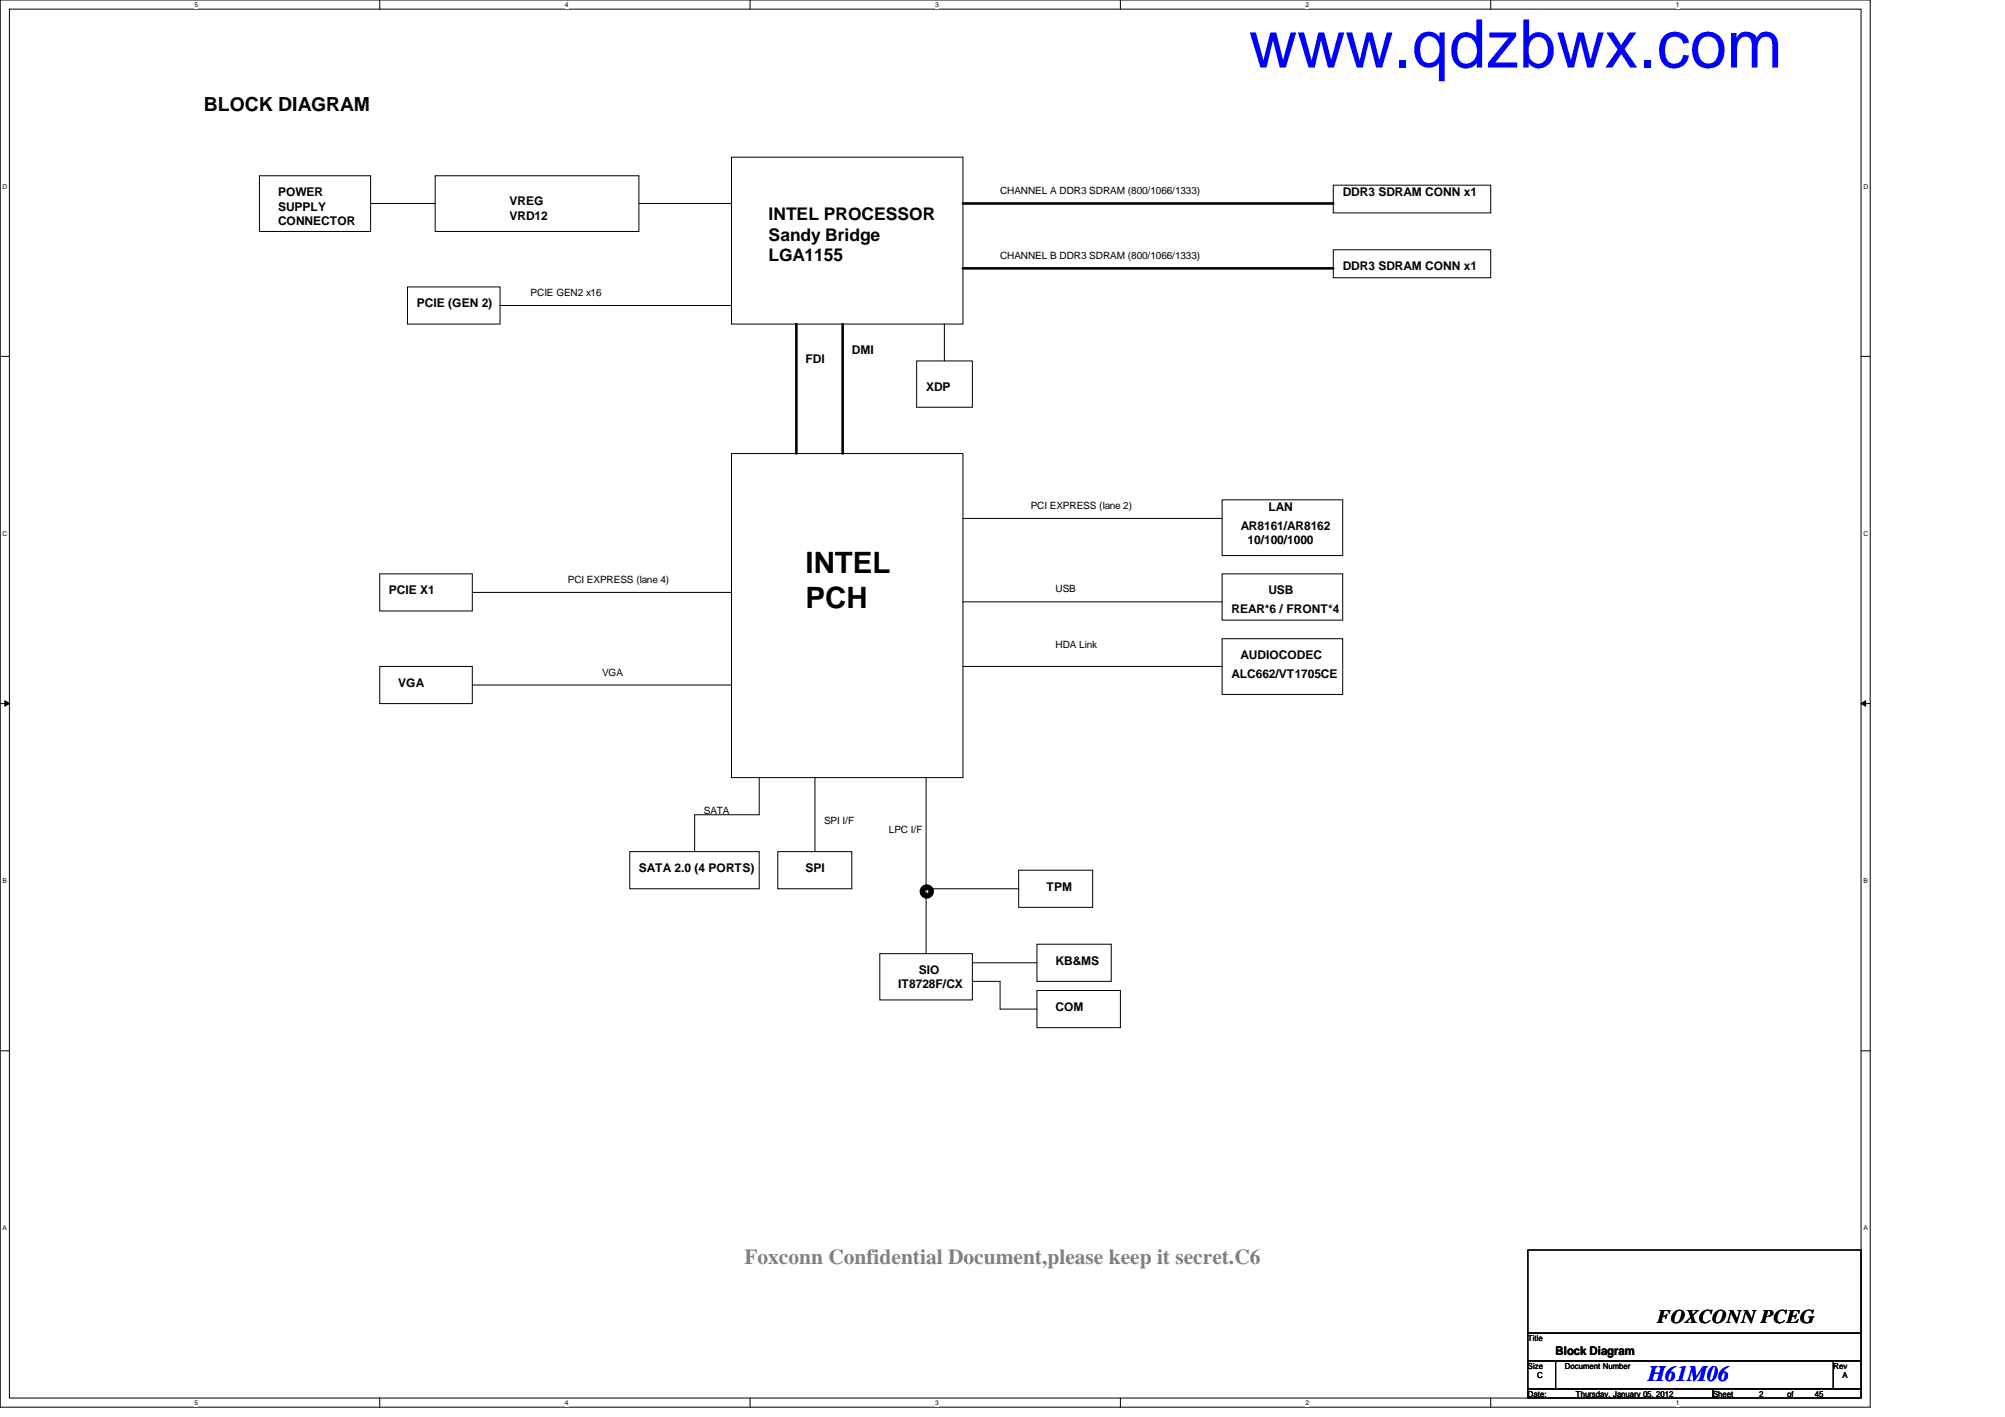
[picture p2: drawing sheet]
<svg xmlns="http://www.w3.org/2000/svg" width="297mm" height="210mm" viewBox="0 0 297 210" stroke-linecap="round" stroke-linejoin="round" font-family="sans-serif">
<path d="M0 0h277.1v208.4h-277.1zM1.4 1.4h274.3v205.7h-274.3z" fill="none" stroke="#000" stroke-width=".15"/>
<g fill="#fff">
<path d="M28.8 .1h.6v1.1h-.6z"/>
<path d="M28.8 207.2h.6v1.1h-.6z"/>
</g>
<path d="M56.3 0v1.4M56.3 207.1v1.3" fill="none" stroke="#000" stroke-width=".15"/>
<g fill="#fff">
<path d="M83.7 .1h.5v1.1h-.5z"/>
<path d="M83.7 207.2h.5v1.1h-.5z"/>
</g>
<path d="M111.1 0v1.4M111.1 207.1v1.3" fill="none" stroke="#000" stroke-width=".15"/>
<g fill="#fff">
<path d="M138.6 .1h.5v1.1h-.5z"/>
<path d="M138.6 207.2h.5v1.1h-.5z"/>
</g>
<path d="M166 0v1.4M166 207.1v1.3" fill="none" stroke="#000" stroke-width=".15"/>
<g fill="#fff">
<path d="M193.4 .1h.6v1.1h-.6z"/>
<path d="M193.4 207.2h.6v1.1h-.6z"/>
</g>
<path d="M220.8 0v1.4M220.8 207.1v1.3" fill="none" stroke="#000" stroke-width=".15"/>
<g fill="#fff">
<path d="M248.3 .1h.5v1.1h-.5z"/>
<path d="M248.3 207.2h.5v1.1h-.5z"/>
<path d="M.4 27.1h.7v1.1h-.7z"/>
<path d="M276.1 27.1h.7v1.1h-.7z"/>
<path d="M.4 78.5h.7v1.1h-.7z"/>
<path d="M276.1 78.5h.7v1.1h-.7z"/>
</g>
<path d="M0 52.8h1.4M275.7 52.8h1.4" fill="none" stroke="#000" stroke-width=".15"/>
<g fill="#fff">
<path d="M.4 129.9h.6v1.1h-.6z"/>
<path d="M276.1 129.9h.6v1.1h-.6z"/>
</g>
<path d="M0 104.2h1.4M.7 103.8l.7 .4-.7 .4zM275.7 104.2h1.4M275.7 104.2l.7-.4v.8z" fill="none" stroke="#000" stroke-width=".15"/>
<path d="M.7 103.8l.7 .4-.7 .4zM275.7 104.2l.7-.4v.8z" fill="#000"/>
<g fill="#fff">
<path d="M.4 181.4h.6v1.1h-.6z"/>
<path d="M276.1 181.4h.6v1.1h-.6z"/>
</g>
<g fill="none" stroke="#000" stroke-width=".15">
<path d="M38.4 26h16.5v8.3h-16.5zM54.9 30.1h9.6M64.5 26h30.2v8.3h-30.2zM94.7 30.1h13.7M108.4 23.3h34.3v24.7h-34.3zM197.5 27.4h23.3v4.1h-23.3zM197.5 37h23.3v4.1h-23.3zM60.4 42.5h13.7v5.5h-13.7zM74.1 45.3h34.3M135.8 53.5h8.3v6.8h-8.3zM139.9 48v5.5M108.4 67.2h34.3v48h-34.3z"/>
<path d="M142.7 76.8h38.4M181.1 74h17.8v8.3h-17.8zM56.3 98.7h13.7v5.5h-13.7zM56.3 85h13.7v5.5h-13.7zM70 87.8h38.4M142.7 89.2h38.4M142.7 98.7h38.4M181.1 85h17.8v6.9h-17.8zM181.1 94.6h17.8v8.3h-17.8zM70 101.5h38.4M112.5 115.2v5.5h-9.6v5.5M120.7 115.2v11"/>
<path d="M137.2 115.2v26.1M93.3 126.2h19.2v5.5h-19.2zM115.2 126.2h11v5.5h-11zM137.2 131.7h13.7M150.9 128.9h11v5.5h-11zM153.6 139.9h11v5.5h-11zM0 155.7h1.4M130.3 141.3h13.8v6.8h-13.8zM144.1 142.6h9.5M144.1 145.4h4.1v4.1h5.4M153.6 146.7h12.4v5.5h-12.4zM275.7 155.7h1.4"/>
<path d="M226.4 185.2h49.3v12.3h-49.3zM226.4 197.5h49.3v4.1h-49.3zM226.4 201.6h4.1v4.1h-4.1zM226.4 205.7h27.4v1.4h-27.4zM230.5 201.6h41.1v4.1h-41.1zM253.8 205.7h21.9v1.4h-21.9zM271.6 201.6h4.1v4.1h-4.1z"/>
</g>
<path d="M142.7 30.1h54.8M142.7 39.8h54.8M118 48v19.2M124.8 48v19.2" fill="none" stroke="#000" stroke-width=".38"/>
<circle cx="137.3" cy="132.1" r=".66" fill="none" stroke="#000" stroke-width=".8"/>
<text font-size="9.9" fill="#00f" x="185" y="10">www.qdzbwx.com</text>
<g font-size="4.4">
<text x="119.3" y="84.9">INTEL</text>
<text x="119.3" y="90">PCH</text>
</g>
<text font-size="3.3" fill="#00f" x="244.2" y="204.5">H61M06</text>
<text font-size="3.2" fill="#808080" x="110.3" y="187.3">Foxconn Confidential Document,please keep it secret.C6</text>
<g font-size="2.9">
<text x="30.2" y="16.4">BLOCK DIAGRAM</text>
<text x="245.5" y="196">FOXCONN PCEG</text>
</g>
<g font-size="2.6">
<text x="113.9" y="32.6">INTEL PROCESSOR</text>
<text x="113.9" y="35.6">Sandy Bridge</text>
<text x="113.9" y="38.7">LGA1155</text>
</g>
<g font-size="1.8">
<text x="41.2" y="29.1">POWER</text>
<text x="198.9" y="29.1">DDR3 SDRAM CONN x1</text>
<text x="41.2" y="31.2">SUPPLY</text>
<text x="41.2" y="33.3">CONNECTOR</text>
<text x="75.5" y="30.4">VREG</text>
<text x="75.5" y="32.6">VRD12</text>
<text x="198.9" y="40">DDR3 SDRAM CONN x1</text>
<text x="61.8" y="45.5">PCIE (GEN 2)</text>
<text x="119.3" y="53.8">FDI</text>
<text x="126.2" y="52.4">DMI</text>
<text x="137.2" y="57.9">XDP</text>
<text x="187.9" y="75.7">LAN</text>
<text x="183.8" y="78.4">AR8161/AR8162</text>
<text x="184.8" y="80.6">10/100/1000</text>
<text x="57.6" y="88.1">PCIE X1</text>
<text x="187.9" y="88.1">USB</text>
<text x="182.4" y="90.8">REAR*6 / FRONT*4</text>
<text x="59" y="101.8">VGA</text>
<text x="182.5" y="100.4">ALC662/VT1705CE</text>
<text x="183.8" y="97.7">AUDIOCODEC</text>
<text x="94.7" y="129.2">SATA 2.0 (4 PORTS)</text>
<text x="119.3" y="129.2">SPI</text>
<text x="155" y="132">TPM</text>
<text x="156.4" y="142.9">KB&amp;MS</text>
<text x="133.1" y="146.4">IT8728F/CX</text>
<text x="136.1" y="144.3">SIO</text>
<text x="156.4" y="149.8">COM</text>
<text x="230.5" y="200.8">Block Diagram</text>
</g>
<g font-size="1.5">
<text x="148.2" y="28.8">CHANNEL A DDR3 SDRAM (800/1066/1333)</text>
<text x="148.2" y="38.4">CHANNEL B DDR3 SDRAM (800/1066/1333)</text>
<text x="78.6" y="43.9">PCIE GEN2 x16</text>
<text x="152.7" y="75.4">PCI EXPRESS (lane 2)</text>
<text x="84.1" y="86.4">PCI EXPRESS (lane 4)</text>
<text x="156.4" y="87.8">USB</text>
<text x="156.4" y="96">HDA Link</text>
<text x="89.2" y="100.1">VGA</text>
<text x="104.3" y="120.6">SATA</text>
<text x="122.1" y="122">SPI I/F</text>
<text x="131.7" y="123.4">LPC I/F</text>
</g>
<g font-size="1.2">
<text x="226.4" y="198.6">Title</text>
<text x="226.4" y="202.7">Size</text>
<text x="231.8" y="202.7">Document Number</text>
<text x="271.6" y="202.7">Rev</text>
<text x="226.4" y="206.9">Date:</text>
<text x="227.7" y="204.1">C</text>
<text x="233.5" y="206.9">Thursday, January 05, 2012</text>
<text x="253.8" y="206.9">Sheet</text>
<text x="260.6" y="206.9">2</text>
<text x="264.7" y="206.9">of</text>
<text x="268.9" y="206.9">45</text>
<text x="273" y="204.1">A</text>
</g>
<g font-size="1">
<text x="28.8" y="1">5</text>
<text x="83.7" y="1">4</text>
<text x="138.6" y="1">3</text>
<text x="193.4" y="1">2</text>
<text x="248.3" y="1">1</text>
<text x=".4" y="27.9">D</text>
<text x="276.1" y="27.9">D</text>
<text x=".4" y="79.4">C</text>
<text x="276.1" y="79.4">C</text>
<text x=".4" y="130.8">B</text>
<text x="276.1" y="130.8">B</text>
<text x=".4" y="182.2">A</text>
<text x="276.1" y="182.2">A</text>
<text x="28.8" y="208.1">5</text>
<text x="83.7" y="208.1">4</text>
<text x="138.6" y="208.1">3</text>
<text x="193.4" y="208.1">2</text>
<text x="248.3" y="208.1">1</text>
</g>
</svg>
